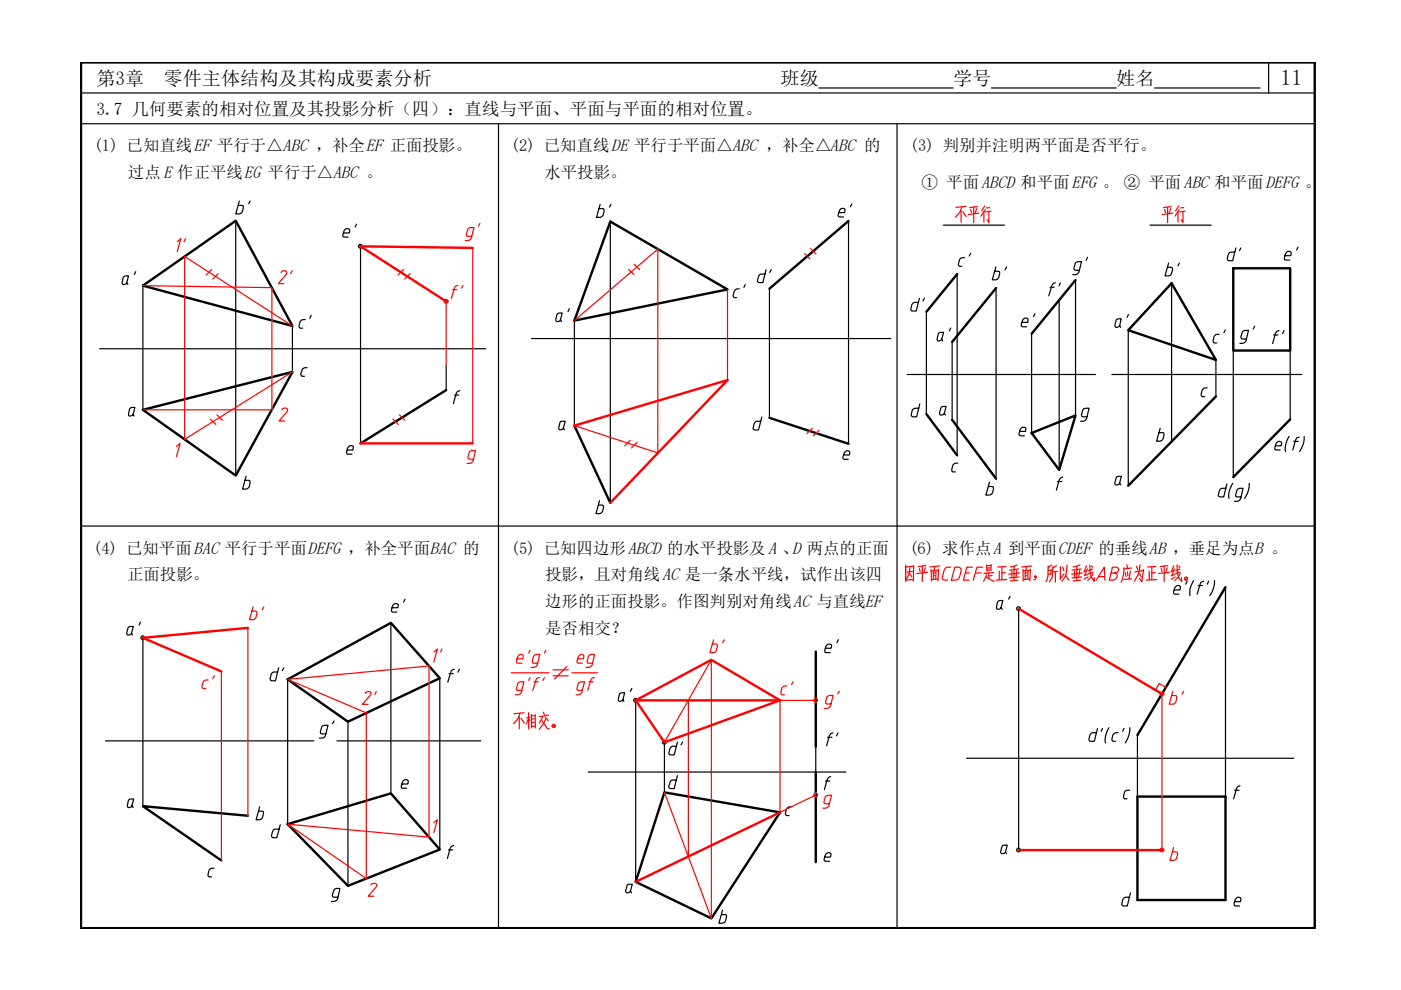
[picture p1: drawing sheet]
<svg xmlns="http://www.w3.org/2000/svg" width="297mm" height="210mm" viewBox="0 0 297 210" stroke-linecap="round" stroke-linejoin="round" font-family="sans-serif">
<!-- layer: 0 -->
<path d="M17.2 13.2h261.6v183.6h-261.6z" fill="none" stroke="#000" stroke-width=".51"/>
<path d="M17.2 19.7h261.6M173.6 18.7h28.5M210.2 18.7h26.5M244.8 18.7h22.4M269 13.2v6.5M17.2 26.2h261.6M105.7 26.2v170.6M190.2 26.2v170.6M17.2 111.5h261.6" fill="none" stroke="#000" stroke-width=".25"/>
<g fill="none" stroke="#000" stroke-width=".25">
<path d="M50 46.8v54M76.4 52.2v41.8M129.4 47v59.6M179.9 46.8v47.3M200 47.7h13M202.9 58.1v38.4M228 59.4v28.7M243.8 47.7h13M21.1 73.9h81.9M30.3 60.6v26.3M62 69.1v9.8M65.1 78a.94 .94 0 0 0-1.1 .4l-.2 1.1 .2 .3h.5"/>
<path d="M94.6 77.5v5.2M112.7 71.8h76.2M121.8 68v22.2M163.1 61.2v27.4M192.3 79.4h40M196.4 66.1v21.7M201.9 72.5v16.5M211.2 61.1v40.4M218.7 70.8v21M224.6 63.6v36M235.7 79.4h40.3M239.2 70v33"/>
<path d="M248.4 60.1v33.5M257.8 76.3v7.8M261.5 74.3v26.9M273.5 74.3v14.6M28.2 87.8l-.1 .3-.4 .1-.4-.1 .2-1.3 .2-.3 .9-.1-.4 1.4 .2 .4M73.6 95.4h1.2l.1-.7a.7 .7 0 0 0-.7-.2 .7 .7 0 0 0-.5 .5l-.2 .9 .1 .4h1M96.3 83.8h1M97.5 82.8a.81 .81 0 0 0-.8 .7l-.6 2.1M119.5 90.7l-.6 .4-.4-.1 .2-1.3 .2-.3 .9-.1-.3 1.4 .2 .4M161.5 88.4l-.7 2.8h-.8l-.3-.4a1.87 1.87 0 0 1 .5-1.4l1.1-.1M178.9 96.5h1.2l.1-.7-.2-.1a.73 .73 0 0 0-1 .4l-.3 .8 .1 .4 1.1 .1M195 85.6l-.7 2.8-.9-.1-.2-.4 .4-1.1 .4-.2h.8"/>
<path d="M200.2 87.6l-.3 .4a.43 .43 0 0 1-.5 0 .43 .43 0 0 1-.2-.4l.3-1.2 .5-.2h.6l-.4 1.4 .2 .4M203.1 98.2a.94 .94 0 0 0-1.1 .5l-.2 1.2 .2 .2h.6M216.2 91.5h1.2l.1-.7-.1-.1a.78 .78 0 0 0-1.1 .4l-.2 .8v.4l1.1 .1M230.4 88.4l-1-.1-.1-.4 .5-1.2 1.1-.1-.7 2.4a1.16 1.16 0 0 1-1.1 .3M246 90.8l-.8 2.7h.7l.5-.2a1.86 1.86 0 0 0 .3-1.5l-1-.1M255.9 82.2a.94 .94 0 0 0-1 .5l-.2 1.1 .2 .3h.5M270.4 94.5h1.2l.1-.4a.62 .62 0 0 0-.6-.6 .62 .62 0 0 0-.6 .6l-.2 .9 .1 .4h1M273.3 92.5a4.3 4.3 0 0 0-.7 3.2M274.3 93.6h.9M275.4 92.7a.72 .72 0 0 0-.7 .6l-.6 2.1M276.5 92.5a4.8 4.8 0 0 1-1 3.2M52.2 101l-.8 2.7h.7l.5-.3a1.55 1.55 0 0 0 .3-1.5l-.9-.1"/>
<path d="M127.1 106.2l-.7 2.7h.6l.6-.2a1.55 1.55 0 0 0 .3-1.6h-1M209.8 102.2l-.8 2.8h.7l.6-.3a1.55 1.55 0 0 0 .3-1.5h-1M224.2 102.1h.9M225.3 101.2l-.4 .1-.3 .5-.6 2.1M237.4 102.4l-.3 .4a.43 .43 0 0 1-.5 0 .43 .43 0 0 1-.2-.4l.3-1.2 .4-.2h.6l-.3 1.4 .2 .4M260.1 102.6l-.7 2.8h-.7l-.4-.3a1.87 1.87 0 0 1 .6-1.5l1-.1M261.4 102.5l-.3 .4a4 4 0 0 0-.5 2.7M263.1 105.4l-1.1-.1v-.4l.4-1.2 .4-.2h.8l-.6 2.2-.4 .5-.9 .1M264.9 102.5a5.3 5.3 0 0 1-1 3.1M30.3 135.2v35.7M82.9 132.1v36.1M216 129.1v51.1"/>
<path d="M256.3 123.2l-.3 .7M257.5 123.1a5 5 0 0 1-1 3.2M259.8 124.5v44.4M22.4 157.1h44.1M61 144v30.7M71.4 157.1h30.5M73.8 153v34.8M93.2 143.8v36.3M134.8 148.5v38.5M140.9 157.4v10.6M173 158.3v5.4M232.7 154.5l-.7 2.7-1-.1-.1-.4 .4-1.1 .3-.3h.9"/>
<path d="M233.8 154.5l-.3 .6M235.1 154.3a4.3 4.3 0 0 0-.7 3.2M237.1 155.3a.96 .96 0 0 0-1.1 .5l-.3 1.1 .3 .3h.5M238.3 154.5l-.3 .6M239.6 154.3a5.5 5.5 0 0 1-1 3.2M241.2 155.9v13M28 170.8l-.5 .4-.4-.1-.1-.3 .2-1 .3-.4h.8l-.3 1.4 .2 .4M55.1 171.1l-.8 2.7h.7l.5-.2a1.86 1.86 0 0 0 .3-1.5l-1-.1M59.4 174.9l-.7 2.7h-.8l-.3-.3a1.87 1.87 0 0 1 .5-1.5h1.1M85.2 166.2h1.3l.1-.4a.58 .58 0 0 0-.5-.5 .58 .58 0 0 0-.6 .3l-.4 1.1 .1 .4h1M96.2 179.3l-.6 .3-.2 .3-.5 2.1M124.7 163.7h54.7"/>
<path d="M143.6 164.5l-.7 2.7h-.7l-.4-.3a1.87 1.87 0 0 1 .6-1.4l1-.1M167.8 171.1a.96 .96 0 0 0-1.1 .4l-.2 1.1 .2 .3h.6M175 165.6h.9M176.1 164.7a.81 .81 0 0 0-.7 .6l-.6 2.1M204.9 160.8h69.4M239.5 167.5a.89 .89 0 0 0-1.1 .5l-.2 1.1 .2 .3h.6M261.8 167.5h.9M262.9 166.6l-.6 .3-.1 .3-.6 2.2M45.4 184.1a.89 .89 0 0 0-1.1 .4l-.2 1.1 .2 .3h.6M71.6 190.2l-1-.1-.1-.3 .4-1.3 .4-.1h.8l-.5 2.2-.4 .4-.9 .1M95.1 180.2h.9M133.7 188.9l-.6 .4-.4-.1v-.2l.4-1.5h1l-.4 1.4 .2 .4"/>
<path d="M153.2 193l-.8 2.7h.7l.6-.2a1.55 1.55 0 0 0 .3-1.5l-1-.1M174.9 181.7h1.2l.1-.4a.62 .62 0 0 0-.7-.6 .62 .62 0 0 0-.6 .6l-.2 .8 .1 .4 1.1 .1M213.2 180.6l-.6 .4-.4-.1v-.2l.4-1.5h1l-.4 1.4 .2 .4M239.7 189.3l-.7 2.8h-.8l-.3-.3a1.71 1.71 0 0 1 .5-1.5l1-.1M261.8 191.2h1.2l.1-.7a.7 .7 0 0 0-.7-.3 .7 .7 0 0 0-.5 .6l-.3 .8 .1 .4 1.1 .1"/>
<circle cx="215.9" cy="180.2" r=".4"/>
</g>
<g fill="none" stroke="#000" stroke-width=".51">
<path d="M129.4 47l24.8 14.4-32.4 6.6zM179.9 46.8l-16.8 14.4M202.9 58.1l-6.5 8M228 59.4l-9.3 11.4M261.5 56.9h12v17.4h-12zM30.3 60.6l19.7-13.8 12 22.3zM211.2 61.1l-9.3 11.4M248.4 60.1l9.4 16.2-18.6-6.3zM30.3 86.9l31.7-8-12 21.9zM94.6 82.7l-18.2 11.3M121.8 90.2l7.6 16.4M163.1 88.6l16.8 5.5"/>
<path d="M196.4 87.8l6.5 8.7M201.9 89l9.3 12.5M218.7 91.8l9.3-3.7-3.4 11.5zM257.8 84.1l-18.6 18.9M273.5 88.9l-12 12.3M173 138.2v20.1M259.8 124.5l-18.6 31.4M61 144l21.9-11.9 10.3 11.7-19.4 9.2zM52.6 173l-22.3-2.1 16.6 11.5M61 174.7l21.9-6.5 10.3 11.9-19.4 7.7zM140.9 168l24.5 4.2-14.6 22.5-16-7.7zM173 163.7v19.1"/>
<path d="M241.2 168.9h18.6v21.9h-18.6z"/>
</g>
<g fill="none" stroke="#f00" stroke-width=".25">
<path d="M44.9 57.1l-1.2 1.2M46.3 58l-1.2 1.2M85.5 57.1l-1.1 1.2M86.9 58l-1.1 1.2M100.2 52.6v41.4M133.3 57.1l1.1 1.1M134.5 56l1.1 1.2M170.6 53.7l1.1 1.2M171.9 52.7l1.1 1.1M30.3 60.6l27.3 .4v25.9h-27.3M62 69.1l-22.9-14.7v38.8l22.9-14.3M94.6 63.9v13.6"/>
<path d="M121.8 68l17.7-15.2v43.2l-17.7-5.8M154.2 61.4v19.2M37.4 94.6l.8-.5-.8 2.7M44.6 88.8l1.1 1.2M46 88l1.1 1.1M59.8 86.9a.66 .66 0 0 1 .6-.4 .66 .66 0 0 1 .6 .5l-1.8 2.3h1.2M83.3 88.8l1.1 1.2M84.7 88l1.1 1.1M100.4 97.4l-1.1-.1-.1-.4 .5-1.2 1.1-.2-.5 2.2-.4 .5h-.9M133.6 93.4l-1.1 1.1M135 93.8l-1.1 1.2M172.2 90.8l-1.1 1.1"/>
<path d="M173.6 91.3l-1.1 1.1M52.6 133.1v39.9M109.6 139.7h1.3v-.5a.51 .51 0 0 0-.3-.4 .51 .51 0 0 0-.5 0 1.61 1.61 0 0 0-.5 1.7l1 .1M112.4 137.9l-.3 .6M115.7 137.9l-.3 .6M46.9 142.4v40M61 144l30-2.8v36.3l-30-2.8 16.7 11.6v-35.1zM108.4 142.6h8M110.6 146.4l-1-.1-.1-.3 .4-1.3 .4-.1h.8l-.5 2.2-.5 .4-.9 .1M112.4 143.7l-.3 .6M113.2 144.6h.9M114 140.6l-1.1-.1-.1-.3 .5-1.3 .4-.1h.8l-.6 2.2-.3 .4-1 .1"/>
<path d="M114.4 143.7a.72 .72 0 0 0-.8 .6l-.6 2.1M115.4 143.7l-.3 .6M117.2 142h3.3M117.2 143.3h3.3M120.2 141.3l-2.6 2.7M140.9 157.4l9.9-17.5v54.8l-9.9-26.7M146 148.5v33.1M173 148.5h-7.6v23.7l7.6-3.6M246.4 147.1v33.1M92 174.4l.7-.6-.7 2.8M175.8 170.4l-1-.1-.1-.3 .3-1.1 .5-.3h.8l-.7 2.5-.5 .3h-.6M248.8 179.7l-.7 2.7h.7l.5-.2a1.55 1.55 0 0 0 .3-1.5l-1-.1"/>
<path d="M78.6 187.6a.66 .66 0 0 1 .7-.3 .66 .66 0 0 1 .6 .4l-.2 .5-1.7 1.8h1.3"/>
<circle cx="172.9" cy="168.5" r=".4"/>
<circle cx="246.3" cy="180.2" r=".4"/>
</g>
<path d="M100.2 52.6l-23.8-.4 18.2 11.7M76.4 94h23.8M121.8 90.2l32.4-9.6-24.8 26M52.6 133.1l-22.3 2.1 16.6 7.2M216 129.1l30.4 18M134.8 148.5l16-8.6 14.6 8.6-24.5 8.9zM134.8 148.5h30.6M165.4 172.2l-30.6 14.8M216 180.2h30.4" fill="none" stroke="#f00" stroke-width=".51"/>
<text font-size="7.5" fill="#f00" x="107.9" y="155.9">不相交。</text>
<g font-size="7.1" fill="#f00">
<text x="201.8" y="48.3">不平行</text>
<text x="245.5" y="48.3">平行</text>
<text x="191.2" y="124.5">因平面CDEF是正垂面，所以垂线AB应为正平线。</text>
<text x="121.4" y="148.5">gf</text>
</g>
<g font-size="6.6" fill="#f00">
<text x="103" y="52.2" transform="rotate(-90 103 52.2)">g'</text>
<text x="179.2" y="151.3" transform="rotate(-90 179.2 151.3)">g'</text>
</g>
<g font-size="6.6">
<text x="231.8" y="59.6" transform="rotate(-90 231.8 59.6)">g'</text>
<text x="267.4" y="74.1" transform="rotate(-90 267.4 74.1)">g'</text>
<text x="72" y="157.7" transform="rotate(-90 72 157.7)">g'</text>
</g>
<g font-size="6.2">
<text x="49" y="46.6">b'</text>
<text x="125.6" y="47.3">b'</text>
<text x="176.7" y="47.3">e'</text>
<text x="71.6" y="51.5">e'</text>
<text x="202.1" y="57.9">c'</text>
<text x="264.2" y="56.4" transform="rotate(-90 264.2 56.4)">d'</text>
<text x="271.3" y="56.4">e'</text>
<text x="209.5" y="60.7">b'</text>
<text x="62.4" y="70.9">c'</text>
<text x="117.1" y="69.5">a'</text>
<text x="215.5" y="70.6">e'</text>
<text x="240.6" y="70.6" transform="rotate(-90 240.6 70.6)">a'</text>
<text x="210.3" y="130.5">a'</text>
<text x="31" y="135.8" transform="rotate(-90 31 135.8)">a'</text>
<text x="173.9" y="139.7">e'</text>
<text x="56.4" y="145.7">d'</text>
<text x="130.2" y="149.9">a'</text>
<text x="140.8" y="161.2">d'</text>
</g>
<g font-size="6.2" fill="#f00">
<text x="63.1" y="61.4" transform="rotate(-90 63.1 61.4)">2'</text>
<text x="51.9" y="132.6">b'</text>
<text x="121.4" y="142.9">eg</text>
<text x="149.6" y="139.7">b'</text>
<text x="75.8" y="150.6">2'</text>
<text x="246.9" y="150.6">b'</text>
</g>
<g font-size="5.7">
<text x="246.2" y="59.6">b'</text>
<text x="25" y="61.4">a'</text>
<text x="154.5" y="64.2">c'</text>
<text x="159.8" y="61">d'</text>
<text x="226.1" y="63.9" transform="rotate(-90 226.1 63.9)">f'</text>
<text x="192.3" y="67">d'</text>
<text x="197.9" y="73.4">a'</text>
<text x="261.1" y="74.1" transform="rotate(-90 261.1 74.1)">c'</text>
<text x="273.4" y="74.1" transform="rotate(-90 273.4 74.1)">f'</text>
<text x="82.2" y="130.9">e'</text>
<text x="94.2" y="145.7">f'</text>
<text x="178.9" y="159.5" transform="rotate(-90 178.9 159.5)">f'</text>
</g>
<g font-size="5.7" fill="#f00">
<text x="99.5" y="64.6" transform="rotate(-90 99.5 64.6)">f'</text>
<text x="42" y="147.1">c'</text>
<text x="169.3" y="148.5" transform="rotate(-90 169.3 148.5)">c'</text>
</g>
<g font-size="4.9" fill="#f00">
<text x="40.6" y="54.7" transform="rotate(-90 40.6 54.7)">1'</text>
<text x="94.9" y="141.5" transform="rotate(-90 94.9 141.5)">1'</text>
</g>
<text font-size="4.6" x="271.5" y="18.1">11</text>
<g font-size="4.1">
<text x="20.4" y="18.1">第3章</text>
<text x="34.7" y="18.1">零件主体结构及其构成要素分析</text>
<text x="165.5" y="18.1">班级</text>
<text x="202.1" y="18.1">学号</text>
<text x="236.7" y="18.1">姓名</text>
</g>
<text font-size="3.7" x="20.4" y="24.3">3.7 几何要素的相对位置及其投影分析（四）：直线与平面、平面与平面的相对位置。</text>
<text font-size="3.6" x="167.9" y="117.4">D</text>
<g font-size="3.5">
<text x="19.9" y="32.1">(1) 已知直线EF 平行于△ABC ，补全EF 正面投影。</text>
<text x="108.3" y="32.1">(2) 已知直线DE 平行于平面△ABC ，补全△ABC 的</text>
<text x="192.9" y="32.1">(3) 判别并注明两平面是否平行。</text>
<text x="27.1" y="37.8">过点E 作正平线EG 平行于△ABC 。</text>
<text x="115.4" y="37.8">水平投影。</text>
<text x="195.4" y="39.9">① 平面ABCD 和平面EFG 。 ② 平面ABC 和平面DEFG 。</text>
<text x="19.8" y="117.4">(4) 已知平面BAC 平行于平面DEFG ，补全平面BAC 的</text>
<text x="108.3" y="117.4">(5) 已知四边形ABCD 的水平投影及A 、 两点的正面</text>
<text x="192.8" y="117.4">(6) 求作点A 到平面CDEF 的垂线AB ，垂足为点B 。</text>
<text x="27" y="123">正面投影。</text>
<text x="115.6" y="123">投影，且对角线AC 是一条水平线，试作出该四</text>
<text x="115.6" y="128.8">边形的正面投影。作图判别对角线AC 与直线EF</text>
<text x="115.6" y="134.4">是否相交？</text>
</g>
</svg>
